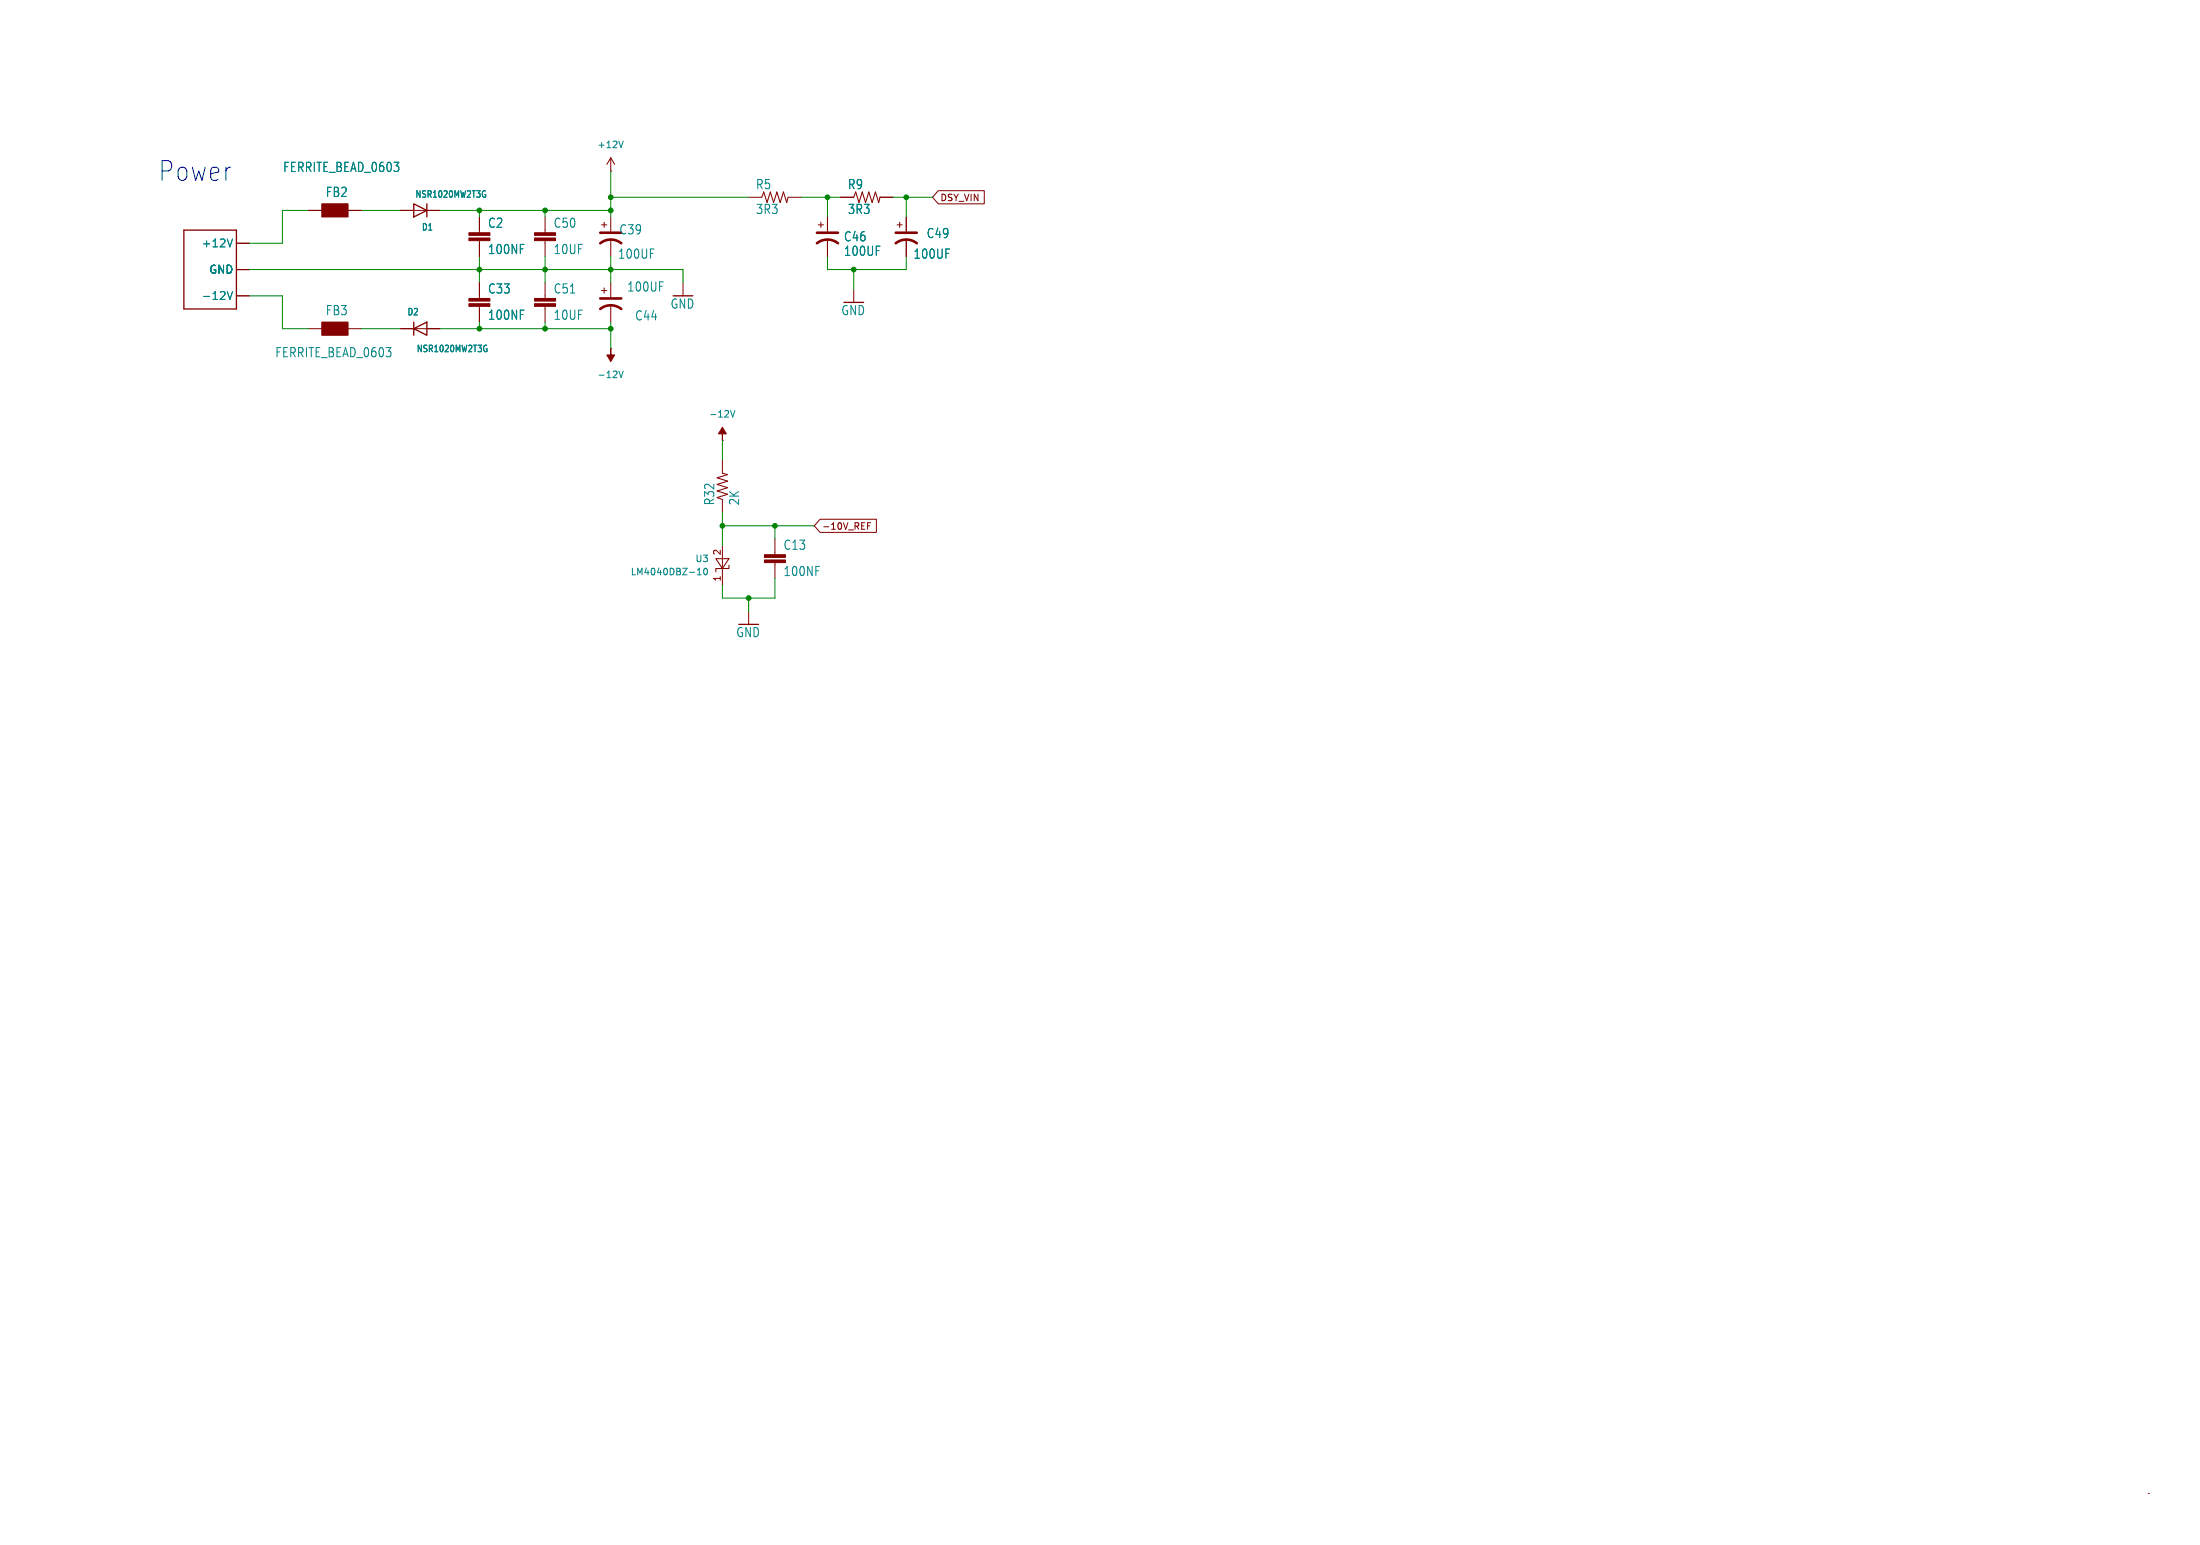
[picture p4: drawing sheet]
(kicad_sch
 (version 20250114)
 (generator "eeschema")
 (generator_version "9.0")
 (paper "User" 425.45 298.602)
 (lib_symbols
  (symbol "Device:C_Polarized_US"
   (pin_numbers (hide yes))
   (pin_names
    (offset 0.254) (hide yes)) (exclude_from_sim no) (in_bom yes) (on_board yes)
   (property "Reference" "C" (at 0.635 2.54 0) (effects (font (size 1.27 1.27)) (justify left)))
   (property "Value" "C_Polarized_US" (at 0.635 -2.54 0) (effects (font (size 1.27 1.27)) (justify left)))
   (property "Footprint" "" (at 0 0 0) (effects (font (size 1.27 1.27)) (hide yes)))
   (property "Datasheet" "~" (at 0 0 0) (effects (font (size 1.27 1.27)) (hide yes)))
   (property "Description" "Polarized capacitor, US symbol" (at 0 0 0) (effects (font (size 1.27 1.27)) (hide yes)))
   (symbol "C_Polarized_US_0_1"
    (polyline (pts (xy -2.032 0.762) (xy 2.032 0.762)) (stroke (width 0.508) (type default)) (fill (type none)))
    (polyline (pts (xy -1.778 2.286) (xy -0.762 2.286)) (stroke (width 0) (type default)) (fill (type none)))
    (polyline (pts (xy -1.27 1.778) (xy -1.27 2.794)) (stroke (width 0) (type default)) (fill (type none)))
    (arc (start -2.032 -1.27) (mid 0 -0.5572) (end 2.032 -1.27) (stroke (width 0.508) (type default)) (fill (type none))))
   (symbol "C_Polarized_US_1_1"
    (pin passive line (at 0 3.81 270) (length 2.794) (name "~" (effects (font (size 1.27 1.27)))) (number "1" (effects (font (size 1.27 1.27)))))
    (pin passive line (at 0 -3.81 90) (length 3.302) (name "~" (effects (font (size 1.27 1.27)))) (number "2" (effects (font (size 1.27 1.27))))))
   (embedded_fonts no))
  (symbol "Diode:1N4148WS"
   (pin_numbers (hide yes))
   (pin_names (hide yes)) (exclude_from_sim no) (in_bom yes) (on_board yes)
   (property "Reference" "D" (at 0 2.54 0) (effects (font (size 1.27 1.27))))
   (property "Value" "1N4148WS" (at 0 -2.54 0) (effects (font (size 1.27 1.27))))
   (property "Footprint" "Diode_SMD:D_SOD-323" (at 0 -4.445 0) (effects (font (size 1.27 1.27)) (hide yes)))
   (property "Datasheet" "https://www.vishay.com/docs/85751/1n4148ws.pdf" (at 0 0 0) (effects (font (size 1.27 1.27)) (hide yes)))
   (property "Description" "75V 0.15A Fast switching Diode, SOD-323" (at 0 0 0) (effects (font (size 1.27 1.27)) (hide yes)))
   (property "Sim.Device" "D" (at 0 0 0) (effects (font (size 1.27 1.27)) (hide yes)))
   (property "Sim.Pins" "1=K 2=A" (at 0 0 0) (effects (font (size 1.27 1.27)) (hide yes)))
   (symbol "1N4148WS_0_1"
    (polyline (pts (xy -1.27 1.27) (xy -1.27 -1.27)) (stroke (width 0.254) (type default)) (fill (type none)))
    (polyline (pts (xy 1.27 1.27) (xy 1.27 -1.27) (xy -1.27 0) (xy 1.27 1.27)) (stroke (width 0.254) (type default)) (fill (type none)))
    (polyline (pts (xy 1.27 0) (xy -1.27 0)) (stroke (width 0) (type default)) (fill (type none))))
   (symbol "1N4148WS_1_1"
    (pin passive line (at -3.81 0 0) (length 2.54) (name "K" (effects (font (size 1.27 1.27)))) (number "1" (effects (font (size 1.27 1.27)))))
    (pin passive line (at 3.81 0 180) (length 2.54) (name "A" (effects (font (size 1.27 1.27)))) (number "2" (effects (font (size 1.27 1.27))))))
   (embedded_fonts no))
  (symbol "Electrosmith-Connectors:EURO_POWER_LOCK" (exclude_from_sim no) (in_bom yes) (on_board yes)
   (property "Reference" "P" (at 0 0 0) (effects (font (size 1.27 1.27)) (hide yes)))
   (property "Value" "" (at 0 0 0) (effects (font (size 1.27 1.27)) (hide yes)))
   (property "Footprint" "Electrosmith-Connectors:EURO_PWR_HEADER_LOCK" (at 0 0 0) (effects (font (size 1.27 1.27)) (hide yes)))
   (property "Datasheet" "" (at 0 0 0) (effects (font (size 1.27 1.27)) (hide yes)))
   (property "Description" "" (at 0 0 0) (effects (font (size 1.27 1.27)) (hide yes)))
   (property "ki_locked" "" (at 0 0 0) (effects (font (size 1.27 1.27))))
   (symbol "EURO_POWER_LOCK_1_0"
    (polyline (pts (xy -7.62 7.62) (xy -7.62 -7.62)) (stroke (width 0.254) (type solid)) (fill (type none)))
    (polyline (pts (xy 2.54 7.62) (xy -7.62 7.62)) (stroke (width 0.254) (type solid)) (fill (type none)))
    (polyline (pts (xy 2.54 7.62) (xy 2.54 -7.62)) (stroke (width 0.254) (type solid)) (fill (type none)))
    (polyline (pts (xy 2.54 -7.62) (xy -7.62 -7.62)) (stroke (width 0.254) (type solid)) (fill (type none)))
    (pin bidirectional line (at 5.08 5.08 180) (length 2.54) (name "+12V" (effects (font (size 1.524 1.524)))) (number "POS1" (effects (font (size 0 0)))))
    (pin bidirectional line (at 5.08 5.08 180) (length 2.54) (name "+12V" (effects (font (size 1.524 1.524)))) (number "POS2" (effects (font (size 0 0)))))
    (pin bidirectional line (at 5.08 0 180) (length 2.54) (name "GND" (effects (font (size 1.524 1.524)))) (number "GND1" (effects (font (size 0 0)))))
    (pin bidirectional line (at 5.08 0 180) (length 2.54) (name "GND" (effects (font (size 1.524 1.524)))) (number "GND2" (effects (font (size 0 0)))))
    (pin bidirectional line (at 5.08 0 180) (length 2.54) (name "GND" (effects (font (size 1.524 1.524)))) (number "GND3" (effects (font (size 0 0)))))
    (pin bidirectional line (at 5.08 0 180) (length 2.54) (name "GND" (effects (font (size 1.524 1.524)))) (number "GND4" (effects (font (size 0 0)))))
    (pin bidirectional line (at 5.08 0 180) (length 2.54) (name "GND" (effects (font (size 1.524 1.524)))) (number "GND5" (effects (font (size 0 0)))))
    (pin bidirectional line (at 5.08 0 180) (length 2.54) (name "GND" (effects (font (size 1.524 1.524)))) (number "GND6" (effects (font (size 0 0)))))
    (pin bidirectional line (at 5.08 -5.08 180) (length 2.54) (name "-12V" (effects (font (size 1.524 1.524)))) (number "NEG1" (effects (font (size 0 0)))))
    (pin bidirectional line (at 5.08 -5.08 180) (length 2.54) (name "-12V" (effects (font (size 1.524 1.524)))) (number "NEG2" (effects (font (size 0 0))))))
   (embedded_fonts no))
  (symbol "Reference_Voltage:LM4040DBZ-10"
   (pin_names
    (offset 0.0254) (hide yes)) (exclude_from_sim no) (in_bom yes) (on_board yes)
   (property "Reference" "U" (at 0 2.54 0) (effects (font (size 1.27 1.27))))
   (property "Value" "LM4040DBZ-10" (at 0 -3.175 0) (effects (font (size 1.27 1.27))))
   (property "Footprint" "Package_TO_SOT_SMD:SOT-23" (at 0 -5.08 0) (effects (font (size 1.27 1.27)
    (italic yes)) (hide yes)))
   (property "Datasheet" "http://www.ti.com/lit/ds/symlink/lm4040-n.pdf" (at 0 0 0) (effects (font (size 1.27 1.27)
    (italic yes)) (hide yes)))
   (property "Description" "10.00V Precision Micropower Shunt Voltage Reference, SOT-23" (at 0 0 0) (effects (font (size 1.27 1.27)) (hide yes)))
   (symbol "LM4040DBZ-10_0_1"
    (polyline (pts (xy -1.27 0) (xy 0 0) (xy 1.27 0)) (stroke (width 0) (type default)) (fill (type none)))
    (polyline (pts (xy -1.27 -1.27) (xy 0.635 0) (xy -1.27 1.27) (xy -1.27 -1.27)) (stroke (width 0.2032) (type default)) (fill (type none)))
    (polyline (pts (xy 0 -1.27) (xy 0.635 -1.27) (xy 0.635 1.27) (xy 1.27 1.27)) (stroke (width 0.2032) (type default)) (fill (type none))))
   (symbol "LM4040DBZ-10_1_1"
    (pin passive line (at -3.81 0 0) (length 2.54) (name "A" (effects (font (size 1.27 1.27)))) (number "2" (effects (font (size 1.27 1.27)))))
    (pin no_connect line (at -1.27 0 0) (length 2.54) (hide yes) (name "NC" (effects (font (size 1.27 1.27)))) (number "3" (effects (font (size 1.27 1.27)))))
    (pin passive line (at 3.81 0 180) (length 2.54) (name "K" (effects (font (size 1.27 1.27)))) (number "1" (effects (font (size 1.27 1.27))))))
   (embedded_fonts no))
  (symbol "Seed3-Pedal-DevKit-Converted-eagle-import:Electrosmith-Passives_C-EUC0402" (exclude_from_sim no) (in_bom yes) (on_board yes)
   (property "Reference" "C" (at 1.524 0.381 0) (effects (font (size 1.778 1.5113)) (justify left bottom)))
   (property "Value" "" (at 1.524 -4.699 0) (effects (font (size 1.778 1.5113)) (justify left bottom)))
   (property "Footprint" "Seed3-Pedal-DevKit-Converted:C0402" (at 0 0 0) (effects (font (size 1.27 1.27)) (hide yes)))
   (property "Datasheet" "" (at 0 0 0) (effects (font (size 1.27 1.27)) (hide yes)))
   (property "Description" "CAPACITOR, European symbol" (at 0 0 0) (effects (font (size 1.27 1.27)) (hide yes)))
   (property "ki_locked" "" (at 0 0 0) (effects (font (size 1.27 1.27))))
   (symbol "Electrosmith-Passives_C-EUC0402_1_0"
    (rectangle (start -2.032 -1.016) (end 2.032 -0.508) (stroke (width 0) (type default)) (fill (type outline)))
    (rectangle (start -2.032 -2.032) (end 2.032 -1.524) (stroke (width 0) (type default)) (fill (type outline)))
    (polyline (pts (xy 0 0) (xy 0 -0.508)) (stroke (width 0.1524) (type solid)) (fill (type none)))
    (polyline (pts (xy 0 -2.54) (xy 0 -2.032)) (stroke (width 0.1524) (type solid)) (fill (type none)))
    (pin passive line (at 0 2.54 270) (length 2.54) (name "1" (effects (font (size 0 0)))) (number "1" (effects (font (size 0 0)))))
    (pin passive line (at 0 -5.08 90) (length 2.54) (name "2" (effects (font (size 0 0)))) (number "2" (effects (font (size 0 0))))))
   (embedded_fonts no))
  (symbol "Seed3-Pedal-DevKit-Converted-eagle-import:Electrosmith-Passives_C-EUC0805" (exclude_from_sim no) (in_bom yes) (on_board yes)
   (property "Reference" "C" (at 1.524 0.381 0) (effects (font (size 1.778 1.5113)) (justify left bottom)))
   (property "Value" "" (at 1.524 -4.699 0) (effects (font (size 1.778 1.5113)) (justify left bottom)))
   (property "Footprint" "Seed3-Pedal-DevKit-Converted:C0805" (at 0 0 0) (effects (font (size 1.27 1.27)) (hide yes)))
   (property "Datasheet" "" (at 0 0 0) (effects (font (size 1.27 1.27)) (hide yes)))
   (property "Description" "CAPACITOR, European symbol" (at 0 0 0) (effects (font (size 1.27 1.27)) (hide yes)))
   (property "ki_locked" "" (at 0 0 0) (effects (font (size 1.27 1.27))))
   (symbol "Electrosmith-Passives_C-EUC0805_1_0"
    (rectangle (start -2.032 -1.016) (end 2.032 -0.508) (stroke (width 0) (type default)) (fill (type outline)))
    (rectangle (start -2.032 -2.032) (end 2.032 -1.524) (stroke (width 0) (type default)) (fill (type outline)))
    (polyline (pts (xy 0 0) (xy 0 -0.508)) (stroke (width 0.1524) (type solid)) (fill (type none)))
    (polyline (pts (xy 0 -2.54) (xy 0 -2.032)) (stroke (width 0.1524) (type solid)) (fill (type none)))
    (pin passive line (at 0 2.54 270) (length 2.54) (name "1" (effects (font (size 0 0)))) (number "1" (effects (font (size 0 0)))))
    (pin passive line (at 0 -5.08 90) (length 2.54) (name "2" (effects (font (size 0 0)))) (number "2" (effects (font (size 0 0))))))
   (embedded_fonts no))
  (symbol "Seed3-Pedal-DevKit-Converted-eagle-import:Electrosmith-Passives_R-US_R0603" (exclude_from_sim no) (in_bom yes) (on_board yes)
   (property "Reference" "R" (at -3.81 1.4986 0) (effects (font (size 1.778 1.5113)) (justify left bottom)))
   (property "Value" "" (at -3.81 -3.302 0) (effects (font (size 1.778 1.5113)) (justify left bottom)))
   (property "Footprint" "Seed3-Pedal-DevKit-Converted:R0603" (at 0 0 0) (effects (font (size 1.27 1.27)) (hide yes)))
   (property "Datasheet" "" (at 0 0 0) (effects (font (size 1.27 1.27)) (hide yes)))
   (property "Description" "RESISTOR, American symbol" (at 0 0 0) (effects (font (size 1.27 1.27)) (hide yes)))
   (property "ki_locked" "" (at 0 0 0) (effects (font (size 1.27 1.27))))
   (symbol "Electrosmith-Passives_R-US_R0603_1_0"
    (polyline (pts (xy -2.54 0) (xy -2.159 1.016)) (stroke (width 0.2032) (type solid)) (fill (type none)))
    (polyline (pts (xy -2.159 1.016) (xy -1.524 -1.016)) (stroke (width 0.2032) (type solid)) (fill (type none)))
    (polyline (pts (xy -1.524 -1.016) (xy -0.889 1.016)) (stroke (width 0.2032) (type solid)) (fill (type none)))
    (polyline (pts (xy -0.889 1.016) (xy -0.254 -1.016)) (stroke (width 0.2032) (type solid)) (fill (type none)))
    (polyline (pts (xy -0.254 -1.016) (xy 0.381 1.016)) (stroke (width 0.2032) (type solid)) (fill (type none)))
    (polyline (pts (xy 0.381 1.016) (xy 1.016 -1.016)) (stroke (width 0.2032) (type solid)) (fill (type none)))
    (polyline (pts (xy 1.016 -1.016) (xy 1.651 1.016)) (stroke (width 0.2032) (type solid)) (fill (type none)))
    (polyline (pts (xy 1.651 1.016) (xy 2.286 -1.016)) (stroke (width 0.2032) (type solid)) (fill (type none)))
    (polyline (pts (xy 2.286 -1.016) (xy 2.54 0)) (stroke (width 0.2032) (type solid)) (fill (type none)))
    (pin passive line (at -5.08 0 0) (length 2.54) (name "1" (effects (font (size 0 0)))) (number "1" (effects (font (size 0 0)))))
    (pin passive line (at 5.08 0 180) (length 2.54) (name "2" (effects (font (size 0 0)))) (number "2" (effects (font (size 0 0))))))
   (embedded_fonts no))
  (symbol "Seed3-Pedal-DevKit-Converted-eagle-import:FERRITE_BEAD_0603" (exclude_from_sim no) (in_bom yes) (on_board yes)
   (property "Reference" "FB" (at -3.81 5.08 0) (effects (font (size 1.778 1.5113)) (justify left bottom)))
   (property "Value" "" (at -3.81 -1.27 0) (effects (font (size 1.778 1.5113)) (justify left bottom)))
   (property "Footprint" "Seed3-Pedal-DevKit-Converted:WUERTH-ELEKTRONIK_0603" (at 0 0 0) (effects (font (size 1.27 1.27)) (hide yes)))
   (property "Datasheet" "" (at 0 0 0) (effects (font (size 1.27 1.27)) (hide yes)))
   (property "Description" "SMD EMI Suppression Ferrite Beads  - excellent anti-EMI properties  - low DCR - impedances till 3000 ohms - rated current up to 6 A" (at 0 0 0) (effects (font (size 1.27 1.27)) (hide yes)))
   (property "ki_locked" "" (at 0 0 0) (effects (font (size 1.27 1.27))))
   (symbol "FERRITE_BEAD_0603_1_0"
    (rectangle (start -2.54 1.27) (end 2.54 3.81) (stroke (width 0) (type default)) (fill (type outline)))
    (pin passive line (at -5.08 2.54 0) (length 2.54) (name "1" (effects (font (size 0 0)))) (number "1" (effects (font (size 0 0)))))
    (pin passive line (at 5.08 2.54 180) (length 2.54) (name "2" (effects (font (size 0 0)))) (number "2" (effects (font (size 0 0))))))
   (embedded_fonts no))
  (symbol "Seed3-Pedal-DevKit-Converted-eagle-import:GND"
   (power) (exclude_from_sim no) (in_bom yes) (on_board yes)
   (property "Reference" "#GND" (at 0 0 0) (effects (font (size 1.27 1.27)) (hide yes)))
   (property "Value" "" (at -2.54 -2.54 0) (effects (font (size 1.778 1.5113)) (justify left bottom)))
   (property "Footprint" "" (at 0 0 0) (effects (font (size 1.27 1.27)) (hide yes)))
   (property "Datasheet" "" (at 0 0 0) (effects (font (size 1.27 1.27)) (hide yes)))
   (property "Description" "SUPPLY SYMBOL" (at 0 0 0) (effects (font (size 1.27 1.27)) (hide yes)))
   (property "ki_locked" "" (at 0 0 0) (effects (font (size 1.27 1.27))))
   (symbol "GND_1_0"
    (polyline (pts (xy -1.905 0) (xy 1.905 0)) (stroke (width 0.254) (type solid)) (fill (type none)))
    (pin power_in line (at 0 2.54 270) (length 2.54) (name "GND" (effects (font (size 0 0)))) (number "1" (effects (font (size 0 0))))))
   (embedded_fonts no))
  (symbol "power:+12V"
   (power)
   (pin_numbers (hide yes))
   (pin_names
    (offset 0) (hide yes)) (exclude_from_sim no) (in_bom yes) (on_board yes)
   (property "Reference" "#PWR" (at 0 -3.81 0) (effects (font (size 1.27 1.27)) (hide yes)))
   (property "Value" "+12V" (at 0 3.556 0) (effects (font (size 1.27 1.27))))
   (property "Footprint" "" (at 0 0 0) (effects (font (size 1.27 1.27)) (hide yes)))
   (property "Datasheet" "" (at 0 0 0) (effects (font (size 1.27 1.27)) (hide yes)))
   (property "Description" "Power symbol creates a global label with name \"+12V\"" (at 0 0 0) (effects (font (size 1.27 1.27)) (hide yes)))
   (symbol "+12V_0_1"
    (polyline (pts (xy -0.762 1.27) (xy 0 2.54)) (stroke (width 0) (type default)) (fill (type none)))
    (polyline (pts (xy 0 2.54) (xy 0.762 1.27)) (stroke (width 0) (type default)) (fill (type none)))
    (polyline (pts (xy 0 0) (xy 0 2.54)) (stroke (width 0) (type default)) (fill (type none))))
   (symbol "+12V_1_1"
    (pin power_in line (at 0 0 90) (length 0) (name "~" (effects (font (size 1.27 1.27)))) (number "1" (effects (font (size 1.27 1.27))))))
   (embedded_fonts no))
  (symbol "power:-12V"
   (power)
   (pin_numbers (hide yes))
   (pin_names
    (offset 0) (hide yes)) (exclude_from_sim no) (in_bom yes) (on_board yes)
   (property "Reference" "#PWR" (at 0 -3.81 0) (effects (font (size 1.27 1.27)) (hide yes)))
   (property "Value" "-12V" (at 0 3.556 0) (effects (font (size 1.27 1.27))))
   (property "Footprint" "" (at 0 0 0) (effects (font (size 1.27 1.27)) (hide yes)))
   (property "Datasheet" "" (at 0 0 0) (effects (font (size 1.27 1.27)) (hide yes)))
   (property "Description" "Power symbol creates a global label with name \"-12V\"" (at 0 0 0) (effects (font (size 1.27 1.27)) (hide yes)))
   (symbol "-12V_0_0"
    (pin power_in line (at 0 0 90) (length 0) (name "~" (effects (font (size 1.27 1.27)))) (number "1" (effects (font (size 1.27 1.27))))))
   (symbol "-12V_0_1"
    (polyline (pts (xy 0 0) (xy 0 1.27) (xy 0.762 1.27) (xy 0 2.54) (xy -0.762 1.27) (xy 0 1.27)) (stroke (width 0) (type default)) (fill (type outline))))
   (embedded_fonts no)))
 (text "Power"
  (exclude_from_sim no)
  (at 30.48 35.56 0)
  (effects (font (size 3.81 3.2385)) (justify left bottom)))
 (junction
  (at 118.11 63.5)
  (diameter 0)
  (color 0 0 0 0))
 (junction
  (at 139.7 101.6)
  (diameter 0)
  (color 0 0 0 0))
 (junction
  (at 118.11 38.1)
  (diameter 0)
  (color 0 0 0 0))
 (junction
  (at 92.71 40.64)
  (diameter 0)
  (color 0 0 0 0))
 (junction
  (at 144.78 115.57)
  (diameter 0)
  (color 0 0 0 0))
 (junction
  (at 105.41 40.64)
  (diameter 0)
  (color 0 0 0 0))
 (junction
  (at 160.02 38.1)
  (diameter 0)
  (color 0 0 0 0))
 (junction
  (at 175.26 38.1)
  (diameter 0)
  (color 0 0 0 0))
 (junction
  (at 165.1 52.07)
  (diameter 0)
  (color 0 0 0 0))
 (junction
  (at 92.71 63.5)
  (diameter 0)
  (color 0 0 0 0))
 (junction
  (at 149.86 101.6)
  (diameter 0)
  (color 0 0 0 0))
 (junction
  (at 105.41 63.5)
  (diameter 0)
  (color 0 0 0 0))
 (junction
  (at 105.41 52.07)
  (diameter 0)
  (color 0 0 0 0))
 (junction
  (at 118.11 40.64)
  (diameter 0)
  (color 0 0 0 0))
 (junction
  (at 118.11 52.07)
  (diameter 0)
  (color 0 0 0 0))
 (junction
  (at 92.71 52.07)
  (diameter 0)
  (color 0 0 0 0))
 (wire
  (pts (xy 105.41 41.91) (xy 105.41 40.64))
  (stroke (width 0) (type default)))
 (wire
  (pts (xy 149.86 111.76) (xy 149.86 115.57))
  (stroke (width 0) (type default)))
 (wire
  (pts (xy 165.1 52.07) (xy 165.1 55.88))
  (stroke (width 0.1524) (type solid)))
 (wire
  (pts (xy 139.7 101.6) (xy 149.86 101.6))
  (stroke (width 0) (type default)))
 (wire
  (pts (xy 139.7 113.03) (xy 139.7 115.57))
  (stroke (width 0) (type default)))
 (wire
  (pts (xy 92.71 52.07) (xy 92.71 54.61))
  (stroke (width 0) (type default)))
 (wire
  (pts (xy 118.11 52.07) (xy 132.08 52.07))
  (stroke (width 0) (type default)))
 (wire
  (pts (xy 118.11 33.02) (xy 118.11 38.1))
  (stroke (width 0) (type default)))
 (wire
  (pts (xy 69.85 40.64) (xy 77.47 40.64))
  (stroke (width 0) (type default)))
 (wire
  (pts (xy 105.41 63.5) (xy 105.41 62.23))
  (stroke (width 0) (type default)))
 (wire
  (pts (xy 85.09 40.64) (xy 92.71 40.64))
  (stroke (width 0) (type default)))
 (wire
  (pts (xy 118.11 38.1) (xy 144.78 38.1))
  (stroke (width 0.1524) (type solid)))
 (wire
  (pts (xy 175.26 49.53) (xy 175.26 52.07))
  (stroke (width 0.1524) (type solid)))
 (wire
  (pts (xy 54.61 57.15) (xy 54.61 63.5))
  (stroke (width 0) (type default)))
 (wire
  (pts (xy 48.26 52.07) (xy 92.71 52.07))
  (stroke (width 0) (type default)))
 (wire
  (pts (xy 149.86 101.6) (xy 157.48 101.6))
  (stroke (width 0) (type default)))
 (wire
  (pts (xy 105.41 40.64) (xy 92.71 40.64))
  (stroke (width 0) (type default)))
 (wire
  (pts (xy 149.86 115.57) (xy 144.78 115.57))
  (stroke (width 0) (type default)))
 (wire
  (pts (xy 92.71 40.64) (xy 92.71 41.91))
  (stroke (width 0) (type default)))
 (wire
  (pts (xy 172.72 38.1) (xy 175.26 38.1))
  (stroke (width 0.1524) (type solid)))
 (wire
  (pts (xy 118.11 62.23) (xy 118.11 63.5))
  (stroke (width 0) (type default)))
 (wire
  (pts (xy 160.02 40.64) (xy 160.02 41.91))
  (stroke (width 0) (type default)))
 (wire
  (pts (xy 92.71 62.23) (xy 92.71 63.5))
  (stroke (width 0) (type default)))
 (wire
  (pts (xy 118.11 40.64) (xy 105.41 40.64))
  (stroke (width 0) (type default)))
 (wire
  (pts (xy 139.7 85.09) (xy 139.7 88.9))
  (stroke (width 0) (type default)))
 (wire
  (pts (xy 160.02 52.07) (xy 165.1 52.07))
  (stroke (width 0.1524) (type solid)))
 (wire
  (pts (xy 144.78 115.57) (xy 139.7 115.57))
  (stroke (width 0) (type default)))
 (wire
  (pts (xy 54.61 63.5) (xy 59.69 63.5))
  (stroke (width 0) (type default)))
 (wire
  (pts (xy 132.08 54.61) (xy 132.08 52.07))
  (stroke (width 0) (type default)))
 (wire
  (pts (xy 69.85 63.5) (xy 77.47 63.5))
  (stroke (width 0) (type default)))
 (wire
  (pts (xy 59.69 40.64) (xy 54.61 40.64))
  (stroke (width 0) (type default)))
 (wire
  (pts (xy 92.71 52.07) (xy 105.41 52.07))
  (stroke (width 0) (type default)))
 (wire
  (pts (xy 160.02 49.53) (xy 160.02 52.07))
  (stroke (width 0.1524) (type solid)))
 (wire
  (pts (xy 160.02 38.1) (xy 162.56 38.1))
  (stroke (width 0.1524) (type solid)))
 (wire
  (pts (xy 118.11 49.53) (xy 118.11 52.07))
  (stroke (width 0) (type default)))
 (wire
  (pts (xy 139.7 99.06) (xy 139.7 101.6))
  (stroke (width 0) (type default)))
 (wire
  (pts (xy 105.41 52.07) (xy 105.41 54.61))
  (stroke (width 0) (type default)))
 (wire
  (pts (xy 85.09 63.5) (xy 92.71 63.5))
  (stroke (width 0) (type default)))
 (wire
  (pts (xy 92.71 63.5) (xy 105.41 63.5))
  (stroke (width 0) (type default)))
 (wire
  (pts (xy 118.11 63.5) (xy 118.11 67.31))
  (stroke (width 0) (type default)))
 (wire
  (pts (xy 118.11 38.1) (xy 118.11 40.64))
  (stroke (width 0.1524) (type solid)))
 (wire
  (pts (xy 175.26 38.1) (xy 180.34 38.1))
  (stroke (width 0.1524) (type solid)))
 (wire
  (pts (xy 149.86 104.14) (xy 149.86 101.6))
  (stroke (width 0) (type default)))
 (wire
  (pts (xy 154.94 38.1) (xy 160.02 38.1))
  (stroke (width 0.1524) (type solid)))
 (wire
  (pts (xy 139.7 101.6) (xy 139.7 105.41))
  (stroke (width 0) (type default)))
 (wire
  (pts (xy 118.11 41.91) (xy 118.11 40.64))
  (stroke (width 0) (type default)))
 (wire
  (pts (xy 175.26 40.64) (xy 175.26 38.1))
  (stroke (width 0.1524) (type solid)))
 (wire
  (pts (xy 160.02 40.64) (xy 160.02 38.1))
  (stroke (width 0.1524) (type solid)))
 (wire
  (pts (xy 54.61 40.64) (xy 54.61 46.99))
  (stroke (width 0) (type default)))
 (wire
  (pts (xy 105.41 49.53) (xy 105.41 52.07))
  (stroke (width 0) (type default)))
 (wire
  (pts (xy 92.71 49.53) (xy 92.71 52.07))
  (stroke (width 0) (type default)))
 (wire
  (pts (xy 48.26 57.15) (xy 54.61 57.15))
  (stroke (width 0) (type default)))
 (wire
  (pts (xy 165.1 52.07) (xy 175.26 52.07))
  (stroke (width 0.1524) (type solid)))
 (wire
  (pts (xy 54.61 46.99) (xy 48.26 46.99))
  (stroke (width 0) (type default)))
 (wire
  (pts (xy 118.11 63.5) (xy 105.41 63.5))
  (stroke (width 0) (type default)))
 (wire
  (pts (xy 175.26 40.64) (xy 175.26 41.91))
  (stroke (width 0) (type default)))
 (wire
  (pts (xy 105.41 52.07) (xy 118.11 52.07))
  (stroke (width 0) (type default)))
 (wire
  (pts (xy 118.11 52.07) (xy 118.11 54.61))
  (stroke (width 0) (type default)))
 (wire
  (pts (xy 144.78 115.57) (xy 144.78 118.11))
  (stroke (width 0) (type default)))
 (global_label "-10V_REF"
  (shape input)
  (at 157.48 101.6 0)
  (fields_autoplaced yes)
  (effects (font (size 1.27 1.27)) (justify left))
  (property "Intersheetrefs" "${INTERSHEET_REFS}" (at 170.0204 101.6 0) (effects (font (size 1.27 1.27)) (justify left) (hide yes))))
 (global_label "DSY_VIN"
  (shape input)
  (at 180.34 38.1 0)
  (fields_autoplaced yes)
  (effects (font (size 1.27 1.27)) (justify left))
  (property "Intersheetrefs" "${INTERSHEET_REFS}" (at 190.8848 38.1 0) (effects (font (size 1.27 1.27)) (justify left) (hide yes))))
 (symbol
  (lib_id "Device:C_Polarized_US")
  (at 118.11 45.72 0)
  (unit 1)
  (exclude_from_sim no)
  (in_bom yes)
  (on_board yes)
  (dnp no)
  (property "Reference" "C39" (at 119.634 45.339 0) (effects (font (size 1.778 1.5113)) (justify left bottom)))
  (property "Value" "100UF" (at 119.38 50.038 0) (effects (font (size 1.778 1.5113)) (justify left bottom)))
  (property "Footprint" "Capacitor_SMD:CP_Elec_6.3x7.7" (at 118.11 45.72 0) (effects (font (size 1.27 1.27)) (hide yes)))
  (property "Datasheet" "~" (at 118.11 45.72 0) (effects (font (size 1.27 1.27)) (hide yes)))
  (property "Description" "Polarized capacitor, US symbol" (at 118.11 45.72 0) (effects (font (size 1.27 1.27)) (hide yes)))
  (pin "1")
  (pin "2"))
 (symbol
  (lib_id "Seed3-Pedal-DevKit-Converted-eagle-import:Electrosmith-Passives_C-EUC0805")
  (at 105.41 57.15 0)
  (unit 1)
  (exclude_from_sim no)
  (in_bom yes)
  (on_board yes)
  (dnp no)
  (property "Reference" "C51" (at 106.934 56.769 0) (effects (font (size 1.778 1.5113)) (justify left bottom)))
  (property "Value" "10UF" (at 106.934 61.849 0) (effects (font (size 1.778 1.5113)) (justify left bottom)))
  (property "Footprint" "Capacitor_SMD:C_0805_2012Metric" (at 105.41 57.15 0) (effects (font (size 1.27 1.27)) (hide yes)))
  (property "Datasheet" "" (at 105.41 57.15 0) (effects (font (size 1.27 1.27)) (hide yes)))
  (property "Description" "" (at 105.41 57.15 0) (effects (font (size 1.27 1.27)) (hide yes)))
  (pin "1")
  (pin "2"))
 (symbol
  (lib_id "Seed3-Pedal-DevKit-Converted-eagle-import:FERRITE_BEAD_0603")
  (at 64.77 66.04 0)
  (unit 1)
  (exclude_from_sim no)
  (in_bom yes)
  (on_board yes)
  (dnp no)
  (property "Reference" "FB3" (at 62.865 60.96 0) (effects (font (size 1.778 1.5113)) (justify left bottom)))
  (property "Value" "FERRITE_BEAD_0603" (at 53.086 69.088 0) (effects (font (size 1.778 1.5113)) (justify left bottom)))
  (property "Footprint" "Resistor_SMD:R_0603_1608Metric" (at 64.77 66.04 0) (effects (font (size 1.27 1.27)) (hide yes)))
  (property "Datasheet" "" (at 64.77 66.04 0) (effects (font (size 1.27 1.27)) (hide yes)))
  (property "Description" "" (at 64.77 66.04 0) (effects (font (size 1.27 1.27)) (hide yes)))
  (pin "1")
  (pin "2"))
 (symbol
  (lib_id "Seed3-Pedal-DevKit-Converted-eagle-import:Electrosmith-Passives_R-US_R0603")
  (at 139.7 93.98 90)
  (unit 1)
  (exclude_from_sim no)
  (in_bom yes)
  (on_board yes)
  (dnp no)
  (property "Reference" "R32" (at 138.2014 97.79 0) (effects (font (size 1.778 1.5113)) (justify left bottom)))
  (property "Value" "2K" (at 143.002 97.79 0) (effects (font (size 1.778 1.5113)) (justify left bottom)))
  (property "Footprint" "Resistor_SMD:R_0603_1608Metric" (at 139.7 93.98 0) (effects (font (size 1.27 1.27)) (hide yes)))
  (property "Datasheet" "" (at 139.7 93.98 0) (effects (font (size 1.27 1.27)) (hide yes)))
  (property "Description" "" (at 139.7 93.98 0) (effects (font (size 1.27 1.27)) (hide yes)))
  (pin "1")
  (pin "2"))
 (symbol
  (lib_id "Seed3-Pedal-DevKit-Converted-eagle-import:GND")
  (at 165.1 58.42 0)
  (unit 1)
  (exclude_from_sim no)
  (in_bom yes)
  (on_board yes)
  (dnp no)
  (property "Reference" "#GND09" (at 165.1 58.42 0) (effects (font (size 1.27 1.27)) (hide yes)))
  (property "Value" "GND" (at 162.56 60.96 0) (effects (font (size 1.778 1.5113)) (justify left bottom)))
  (property "Footprint" "" (at 165.1 58.42 0) (effects (font (size 1.27 1.27)) (hide yes)))
  (property "Datasheet" "" (at 165.1 58.42 0) (effects (font (size 1.27 1.27)) (hide yes)))
  (property "Description" "" (at 165.1 58.42 0) (effects (font (size 1.27 1.27)) (hide yes)))
  (pin "1"))
 (symbol
  (lib_id "Seed3-Pedal-DevKit-Converted-eagle-import:Electrosmith-Passives_R-US_R0603")
  (at 149.86 38.1 0)
  (unit 1)
  (exclude_from_sim no)
  (in_bom yes)
  (on_board yes)
  (dnp no)
  (property "Reference" "R5" (at 146.05 36.6014 0) (effects (font (size 1.778 1.5113)) (justify left bottom)))
  (property "Value" "3R3" (at 146.05 41.402 0) (effects (font (size 1.778 1.5113)) (justify left bottom)))
  (property "Footprint" "Resistor_SMD:R_1206_3216Metric" (at 149.86 38.1 0) (effects (font (size 1.27 1.27)) (hide yes)))
  (property "Datasheet" "" (at 149.86 38.1 0) (effects (font (size 1.27 1.27)) (hide yes)))
  (property "Description" "" (at 149.86 38.1 0) (effects (font (size 1.27 1.27)) (hide yes)))
  (pin "1")
  (pin "2"))
 (symbol
  (lib_id "Seed3-Pedal-DevKit-Converted-eagle-import:Electrosmith-Passives_C-EUC0805")
  (at 105.41 44.45 0)
  (unit 1)
  (exclude_from_sim no)
  (in_bom yes)
  (on_board yes)
  (dnp no)
  (property "Reference" "C50" (at 106.934 44.069 0) (effects (font (size 1.778 1.5113)) (justify left bottom)))
  (property "Value" "10UF" (at 106.934 49.149 0) (effects (font (size 1.778 1.5113)) (justify left bottom)))
  (property "Footprint" "Capacitor_SMD:C_0805_2012Metric" (at 105.41 44.45 0) (effects (font (size 1.27 1.27)) (hide yes)))
  (property "Datasheet" "" (at 105.41 44.45 0) (effects (font (size 1.27 1.27)) (hide yes)))
  (property "Description" "" (at 105.41 44.45 0) (effects (font (size 1.27 1.27)) (hide yes)))
  (pin "1")
  (pin "2"))
 (symbol
  (lib_id "Seed3-Pedal-DevKit-Converted-eagle-import:FERRITE_BEAD_0603")
  (at 64.77 43.18 0)
  (unit 1)
  (exclude_from_sim no)
  (in_bom yes)
  (on_board yes)
  (dnp no)
  (property "Reference" "FB2" (at 62.865 38.1 0) (effects (font (size 1.778 1.5113)) (justify left bottom)))
  (property "Value" "FERRITE_BEAD_0603" (at 54.61 33.274 0) (effects (font (size 1.778 1.5113)) (justify left bottom)))
  (property "Footprint" "Resistor_SMD:R_0603_1608Metric" (at 64.77 43.18 0) (effects (font (size 1.27 1.27)) (hide yes)))
  (property "Datasheet" "" (at 64.77 43.18 0) (effects (font (size 1.27 1.27)) (hide yes)))
  (property "Description" "" (at 64.77 43.18 0) (effects (font (size 1.27 1.27)) (hide yes)))
  (pin "1")
  (pin "2"))
 (symbol
  (lib_id "Electrosmith-Connectors:EURO_POWER_LOCK")
  (at 43.18 52.07 0)
  (unit 1)
  (exclude_from_sim no)
  (in_bom yes)
  (on_board yes)
  (dnp no)
  (fields_autoplaced yes)
  (property "Reference" "P1" (at 43.18 52.07 0) (effects (font (size 1.27 1.27)) (hide yes)))
  (property "Value" "~" (at 43.18 52.07 0) (effects (font (size 1.27 1.27)) (hide yes)))
  (property "Footprint" "Electrosmith-Connectors:EURO_PWR_HEADER_LOCK" (at 43.18 52.07 0) (effects (font (size 1.27 1.27)) (hide yes)))
  (property "Datasheet" "" (at 43.18 52.07 0) (effects (font (size 1.27 1.27)) (hide yes)))
  (property "Description" "" (at 43.18 52.07 0) (effects (font (size 1.27 1.27)) (hide yes)))
  (pin "NEG2")
  (pin "POS1")
  (pin "GND5")
  (pin "GND6")
  (pin "NEG1")
  (pin "GND3")
  (pin "POS2")
  (pin "GND4")
  (pin "GND1")
  (pin "GND2"))
 (symbol
  (lib_id "Device:C_Polarized_US")
  (at 118.11 58.42 0)
  (unit 1)
  (exclude_from_sim no)
  (in_bom yes)
  (on_board yes)
  (dnp no)
  (property "Reference" "C44" (at 122.682 61.976 0) (effects (font (size 1.778 1.5113)) (justify left bottom)))
  (property "Value" "100UF" (at 121.158 56.388 0) (effects (font (size 1.778 1.5113)) (justify left bottom)))
  (property "Footprint" "Capacitor_SMD:CP_Elec_6.3x7.7" (at 118.11 58.42 0) (effects (font (size 1.27 1.27)) (hide yes)))
  (property "Datasheet" "~" (at 118.11 58.42 0) (effects (font (size 1.27 1.27)) (hide yes)))
  (property "Description" "Polarized capacitor, US symbol" (at 118.11 58.42 0) (effects (font (size 1.27 1.27)) (hide yes)))
  (pin "1")
  (pin "2"))
 (symbol
  (lib_id "Device:C_Polarized_US")
  (at 160.02 45.72 0)
  (unit 1)
  (exclude_from_sim no)
  (in_bom yes)
  (on_board yes)
  (dnp no)
  (property "Reference" "C46" (at 163.068 45.72 0) (effects (font (size 1.778 1.5113)) (justify left)))
  (property "Value" "100UF" (at 163.068 48.514 0) (effects (font (size 1.778 1.5113)) (justify left)))
  (property "Footprint" "Capacitor_SMD:CP_Elec_6.3x7.7" (at 160.02 45.72 0) (effects (font (size 1.27 1.27)) (hide yes)))
  (property "Datasheet" "~" (at 160.02 45.72 0) (effects (font (size 1.27 1.27)) (hide yes)))
  (property "Description" "Polarized capacitor, US symbol" (at 160.02 45.72 0) (effects (font (size 1.27 1.27)) (hide yes)))
  (pin "1")
  (pin "2"))
 (symbol
  (lib_id "power:-12V")
  (at 118.11 67.31 180)
  (unit 1)
  (exclude_from_sim no)
  (in_bom yes)
  (on_board yes)
  (dnp no)
  (fields_autoplaced yes)
  (property "Reference" "#PWR02" (at 118.11 63.5 0) (effects (font (size 1.27 1.27)) (hide yes)))
  (property "Value" "-12V" (at 118.11 72.39 0) (effects (font (size 1.27 1.27))))
  (property "Footprint" "" (at 118.11 67.31 0) (effects (font (size 1.27 1.27)) (hide yes)))
  (property "Datasheet" "" (at 118.11 67.31 0) (effects (font (size 1.27 1.27)) (hide yes)))
  (property "Description" "Power symbol creates a global label with name \"-12V\"" (at 118.11 67.31 0) (effects (font (size 1.27 1.27)) (hide yes)))
  (pin "1"))
 (symbol
  (lib_id "Seed3-Pedal-DevKit-Converted-eagle-import:Electrosmith-Passives_C-EUC0402")
  (at 149.86 106.68 0)
  (unit 1)
  (exclude_from_sim no)
  (in_bom yes)
  (on_board yes)
  (dnp no)
  (property "Reference" "C13" (at 151.384 106.299 0) (effects (font (size 1.778 1.5113)) (justify left bottom)))
  (property "Value" "100NF" (at 151.384 111.379 0) (effects (font (size 1.778 1.5113)) (justify left bottom)))
  (property "Footprint" "Capacitor_SMD:C_0603_1608Metric" (at 149.86 106.68 0) (effects (font (size 1.27 1.27)) (hide yes)))
  (property "Datasheet" "" (at 149.86 106.68 0) (effects (font (size 1.27 1.27)) (hide yes)))
  (property "Description" "" (at 149.86 106.68 0) (effects (font (size 1.27 1.27)) (hide yes)))
  (pin "1")
  (pin "2"))
 (symbol
  (lib_id "Seed3-Pedal-DevKit-Converted-eagle-import:GND")
  (at 132.08 57.15 0)
  (unit 1)
  (exclude_from_sim no)
  (in_bom yes)
  (on_board yes)
  (dnp no)
  (property "Reference" "#GND012" (at 132.08 57.15 0) (effects (font (size 1.27 1.27)) (hide yes)))
  (property "Value" "GND" (at 129.54 59.69 0) (effects (font (size 1.778 1.5113)) (justify left bottom)))
  (property "Footprint" "" (at 132.08 57.15 0) (effects (font (size 1.27 1.27)) (hide yes)))
  (property "Datasheet" "" (at 132.08 57.15 0) (effects (font (size 1.27 1.27)) (hide yes)))
  (property "Description" "" (at 132.08 57.15 0) (effects (font (size 1.27 1.27)) (hide yes)))
  (pin "1"))
 (symbol
  (lib_id "Seed3-Pedal-DevKit-Converted-eagle-import:Electrosmith-Passives_R-US_R0603")
  (at 167.64 38.1 0)
  (unit 1)
  (exclude_from_sim no)
  (in_bom yes)
  (on_board yes)
  (dnp no)
  (property "Reference" "R9" (at 163.83 36.6014 0) (effects (font (size 1.778 1.5113)) (justify left bottom)))
  (property "Value" "3R3" (at 163.83 41.402 0) (effects (font (size 1.778 1.5113)) (justify left bottom)))
  (property "Footprint" "Resistor_SMD:R_1206_3216Metric" (at 167.64 38.1 0) (effects (font (size 1.27 1.27)) (hide yes)))
  (property "Datasheet" "" (at 167.64 38.1 0) (effects (font (size 1.27 1.27)) (hide yes)))
  (property "Description" "" (at 167.64 38.1 0) (effects (font (size 1.27 1.27)) (hide yes)))
  (pin "1")
  (pin "2"))
 (symbol
  (lib_id "Device:C_Polarized_US")
  (at 175.26 45.72 0)
  (unit 1)
  (exclude_from_sim no)
  (in_bom yes)
  (on_board yes)
  (dnp no)
  (fields_autoplaced yes)
  (property "Reference" "C49" (at 179.07 45.085 0) (effects (font (size 1.778 1.5113)) (justify left)))
  (property "Value" "100UF" (at 176.53 50.038 0) (effects (font (size 1.778 1.5113)) (justify left bottom)))
  (property "Footprint" "Capacitor_SMD:CP_Elec_6.3x7.7" (at 175.26 45.72 0) (effects (font (size 1.27 1.27)) (hide yes)))
  (property "Datasheet" "~" (at 175.26 45.72 0) (effects (font (size 1.27 1.27)) (hide yes)))
  (property "Description" "Polarized capacitor, US symbol" (at 175.26 45.72 0) (effects (font (size 1.27 1.27)) (hide yes)))
  (pin "1")
  (pin "2"))
 (symbol
  (lib_id "Seed3-Pedal-DevKit-Converted-eagle-import:Electrosmith-Passives_C-EUC0402")
  (at 92.71 57.15 0)
  (unit 1)
  (exclude_from_sim no)
  (in_bom yes)
  (on_board yes)
  (dnp no)
  (property "Reference" "C33" (at 94.234 56.769 0) (effects (font (size 1.778 1.5113)) (justify left bottom)))
  (property "Value" "100NF" (at 94.234 61.849 0) (effects (font (size 1.778 1.5113)) (justify left bottom)))
  (property "Footprint" "Capacitor_SMD:C_0603_1608Metric" (at 92.71 57.15 0) (effects (font (size 1.27 1.27)) (hide yes)))
  (property "Datasheet" "" (at 92.71 57.15 0) (effects (font (size 1.27 1.27)) (hide yes)))
  (property "Description" "" (at 92.71 57.15 0) (effects (font (size 1.27 1.27)) (hide yes)))
  (pin "1")
  (pin "2"))
 (symbol
  (lib_id "power:+12V")
  (at 118.11 33.02 0)
  (unit 1)
  (exclude_from_sim no)
  (in_bom yes)
  (on_board yes)
  (dnp no)
  (fields_autoplaced yes)
  (property "Reference" "#PWR01" (at 118.11 36.83 0) (effects (font (size 1.27 1.27)) (hide yes)))
  (property "Value" "+12V" (at 118.11 27.94 0) (effects (font (size 1.27 1.27))))
  (property "Footprint" "" (at 118.11 33.02 0) (effects (font (size 1.27 1.27)) (hide yes)))
  (property "Datasheet" "" (at 118.11 33.02 0) (effects (font (size 1.27 1.27)) (hide yes)))
  (property "Description" "Power symbol creates a global label with name \"+12V\"" (at 118.11 33.02 0) (effects (font (size 1.27 1.27)) (hide yes)))
  (pin "1"))
 (symbol
  (lib_id "Reference_Voltage:LM4040DBZ-10")
  (at 139.7 109.22 90)
  (mirror x)
  (unit 1)
  (exclude_from_sim no)
  (in_bom yes)
  (on_board yes)
  (dnp no)
  (property "Reference" "U3" (at 137.16 107.9499 90) (effects (font (size 1.27 1.27)) (justify left)))
  (property "Value" "LM4040DBZ-10" (at 137.16 110.4899 90) (effects (font (size 1.27 1.27)) (justify left)))
  (property "Footprint" "Package_TO_SOT_SMD:SOT-23" (at 144.78 109.22 0) (effects (font (size 1.27 1.27)
    (italic yes)) (hide yes)))
  (property "Datasheet" "http://www.ti.com/lit/ds/symlink/lm4040-n.pdf" (at 139.7 109.22 0) (effects (font (size 1.27 1.27)
    (italic yes)) (hide yes)))
  (property "Description" "10.00V Precision Micropower Shunt Voltage Reference, SOT-23" (at 139.7 109.22 0) (effects (font (size 1.27 1.27)) (hide yes)))
  (pin "2")
  (pin "3")
  (pin "1"))
 (symbol
  (lib_id "Seed3-Pedal-DevKit-Converted-eagle-import:GND")
  (at 144.78 120.65 0)
  (unit 1)
  (exclude_from_sim no)
  (in_bom yes)
  (on_board yes)
  (dnp no)
  (property "Reference" "#GND013" (at 144.78 120.65 0) (effects (font (size 1.27 1.27)) (hide yes)))
  (property "Value" "GND" (at 142.24 123.19 0) (effects (font (size 1.778 1.5113)) (justify left bottom)))
  (property "Footprint" "" (at 144.78 120.65 0) (effects (font (size 1.27 1.27)) (hide yes)))
  (property "Datasheet" "" (at 144.78 120.65 0) (effects (font (size 1.27 1.27)) (hide yes)))
  (property "Description" "" (at 144.78 120.65 0) (effects (font (size 1.27 1.27)) (hide yes)))
  (pin "1"))
 (symbol
  (lib_id "Seed3-Pedal-DevKit-Converted-eagle-import:Electrosmith-Passives_C-EUC0402")
  (at 92.71 44.45 0)
  (unit 1)
  (exclude_from_sim no)
  (in_bom yes)
  (on_board yes)
  (dnp no)
  (property "Reference" "C2" (at 94.234 44.069 0) (effects (font (size 1.778 1.5113)) (justify left bottom)))
  (property "Value" "100NF" (at 94.234 49.149 0) (effects (font (size 1.778 1.5113)) (justify left bottom)))
  (property "Footprint" "Capacitor_SMD:C_0603_1608Metric" (at 92.71 44.45 0) (effects (font (size 1.27 1.27)) (hide yes)))
  (property "Datasheet" "" (at 92.71 44.45 0) (effects (font (size 1.27 1.27)) (hide yes)))
  (property "Description" "" (at 92.71 44.45 0) (effects (font (size 1.27 1.27)) (hide yes)))
  (pin "1")
  (pin "2"))
 (symbol
  (lib_id "Diode:1N4148WS")
  (at 81.28 40.64 180)
  (unit 1)
  (exclude_from_sim no)
  (in_bom yes)
  (on_board yes)
  (dnp no)
  (property "Reference" "D1" (at 83.82 43.18 0) (effects (font (size 1.27 1.0795)) (justify left bottom)))
  (property "Value" "NSR1020MW2T3G" (at 94.234 36.83 0) (effects (font (size 1.27 1.0795)) (justify left bottom)))
  (property "Footprint" "Diode_SMD:D_SOD-323" (at 81.28 36.195 0) (effects (font (size 1.27 1.27)) (hide yes)))
  (property "Datasheet" "https://www.vishay.com/docs/85751/1n4148ws.pdf" (at 81.28 40.64 0) (effects (font (size 1.27 1.27)) (hide yes)))
  (property "Description" "75V 0.15A Fast switching Diode, SOD-323" (at 81.28 40.64 0) (effects (font (size 1.27 1.27)) (hide yes)))
  (property "Sim.Device" "D" (at 81.28 40.64 0) (effects (font (size 1.27 1.27)) (hide yes)))
  (property "Sim.Pins" "1=K 2=A" (at 81.28 40.64 0) (effects (font (size 1.27 1.27)) (hide yes)))
  (pin "1")
  (pin "2"))
 (symbol
  (lib_id "power:-12V")
  (at 139.7 85.09 0)
  (unit 1)
  (exclude_from_sim no)
  (in_bom yes)
  (on_board yes)
  (dnp no)
  (fields_autoplaced yes)
  (property "Reference" "#PWR03" (at 139.7 88.9 0) (effects (font (size 1.27 1.27)) (hide yes)))
  (property "Value" "-12V" (at 139.7 80.01 0) (effects (font (size 1.27 1.27))))
  (property "Footprint" "" (at 139.7 85.09 0) (effects (font (size 1.27 1.27)) (hide yes)))
  (property "Datasheet" "" (at 139.7 85.09 0) (effects (font (size 1.27 1.27)) (hide yes)))
  (property "Description" "Power symbol creates a global label with name \"-12V\"" (at 139.7 85.09 0) (effects (font (size 1.27 1.27)) (hide yes)))
  (pin "1"))
 (symbol
  (lib_id "Diode:1N4148WS")
  (at 81.28 63.5 0)
  (unit 1)
  (exclude_from_sim no)
  (in_bom yes)
  (on_board yes)
  (dnp no)
  (property "Reference" "D2" (at 78.74 60.96 0) (effects (font (size 1.27 1.0795)) (justify left bottom)))
  (property "Value" "NSR1020MW2T3G" (at 80.518 68.072 0) (effects (font (size 1.27 1.0795)) (justify left bottom)))
  (property "Footprint" "Diode_SMD:D_SOD-323" (at 81.28 67.945 0) (effects (font (size 1.27 1.27)) (hide yes)))
  (property "Datasheet" "https://www.vishay.com/docs/85751/1n4148ws.pdf" (at 81.28 63.5 0) (effects (font (size 1.27 1.27)) (hide yes)))
  (property "Description" "75V 0.15A Fast switching Diode, SOD-323" (at 81.28 63.5 0) (effects (font (size 1.27 1.27)) (hide yes)))
  (property "Sim.Device" "D" (at 81.28 63.5 0) (effects (font (size 1.27 1.27)) (hide yes)))
  (property "Sim.Pins" "1=K 2=A" (at 81.28 63.5 0) (effects (font (size 1.27 1.27)) (hide yes)))
  (pin "1")
  (pin "2")))
